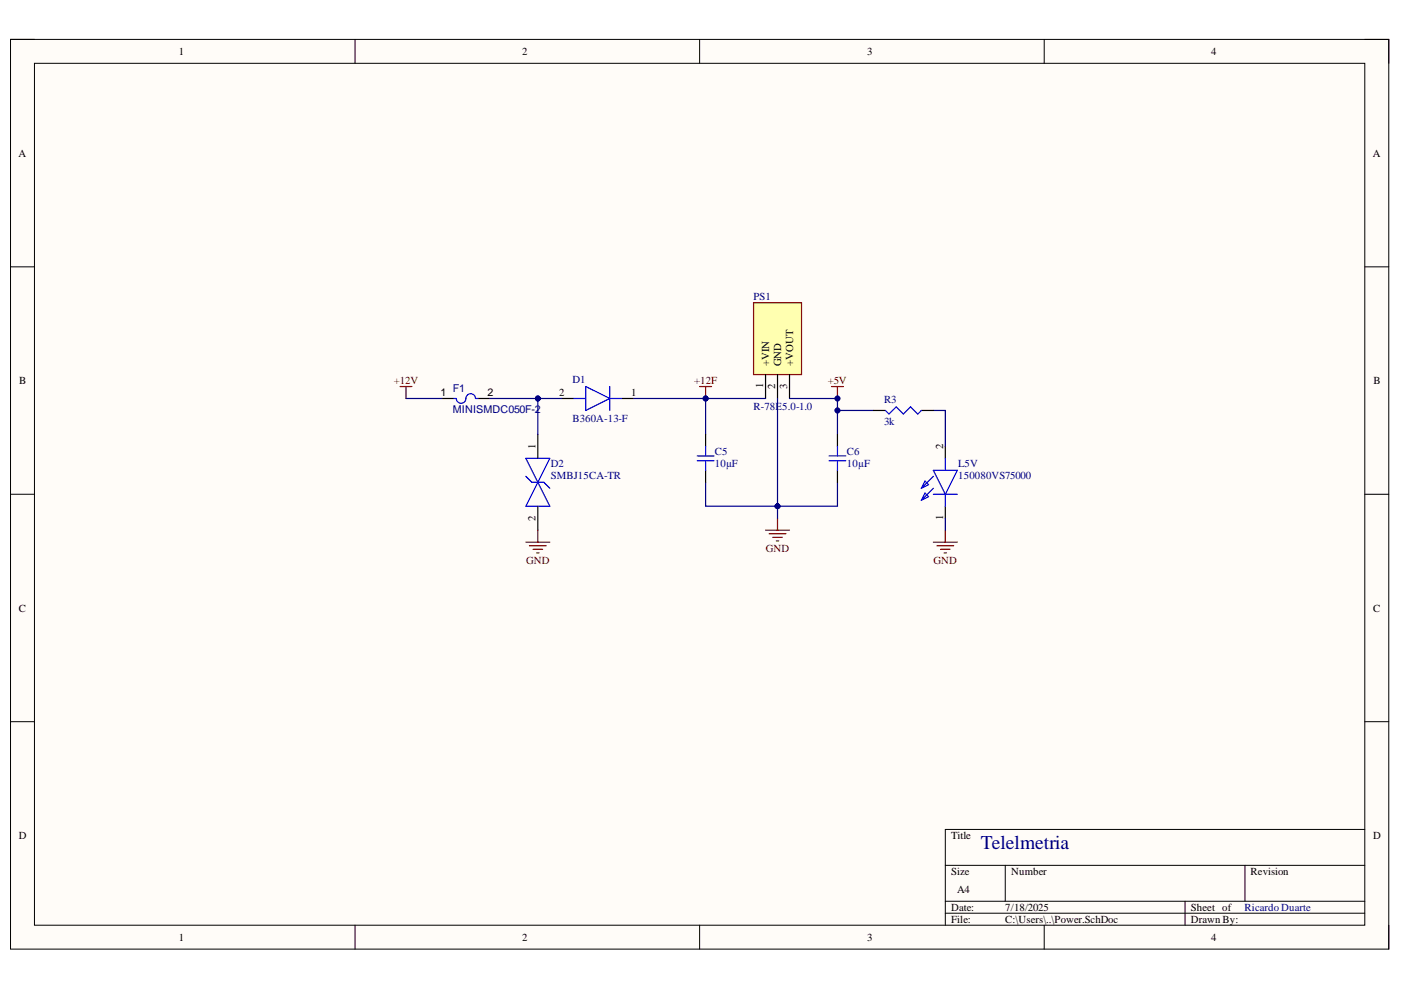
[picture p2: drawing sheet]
<svg xmlns="http://www.w3.org/2000/svg" width="297mm" height="210mm" viewBox="0 0 297 210" stroke-linecap="round" stroke-linejoin="round" font-family="sans-serif">
<path d="M2.2 8.4h292.2v192.8h-292.2z" fill-rule="evenodd" fill="#fffcf8"/>
<path d="M2.2 8.4h292.2v192.8h-292.2z" fill="none" stroke="#000" stroke-width=".21"/>
<path d="M7.3 13.4h282.1v182.8h-282.1z" fill-rule="evenodd" fill="#fffcf8"/>
<g fill="none" stroke="#000" stroke-width=".21">
<path d="M2.2 8.3h5.1M7.3 13.4h282.1v182.8h-282.1zM75.3 8.3v5.1M148.3 8.3v5.1M221.4 8.4v5M289.4 8.4h5v5M2.2 56.6h5.1M289.4 56.6h5M2.2 104.8h5.1M289.4 104.8h5M2.2 153h5.1M289.4 153h5"/>
<path d="M289.4 175.9h-89v20.3M75.3 196.2v5M148.3 196.2v5M200.4 183.5h89M200.4 191.1h89M200.4 193.6h89M213.1 183.5v7.6M221.4 196.2v5M251.2 191.1v5.1M264 183.5v7.6M294.4 196.2v5"/>
</g>
<path d="M96.2 84.5h.5a1.02 1.02 0 0 0 1.1 1 1.02 1.02 0 0 0 1-1 1.01 1.01 0 0 1 1-1 1.01 1.01 0 0 1 1 1h.5M111.5 97.2h5.1l-5.1 10.1h5.1zM111.5 101l1.3 1.3h2.5l1.3 1.2" fill="none" stroke="#00f" stroke-width=".25"/>
<path d="M93.7 84.5h2.5M101.3 84.5h2.6M114 92.1v5.1M114 107.3v5.1" fill="none" stroke="#000" stroke-width=".25"/>
<path d="M114 84.5v7.6" fill="none" stroke="#000080" stroke-width=".25"/>
<circle cx="114" cy="84.5" r=".51" fill="#000080"/>
<circle cx="114" cy="84.5" r=".51" fill="none" stroke="#000080" stroke-width=".21"/>
<path d="M119.1 84.5h2.6M131.8 84.5h2.6" fill="none" stroke="#000" stroke-width=".25"/>
<path d="M121.7 84.5h2.5M124.2 82l5.1 2.5-5.1 2.5zM129.3 82v5M129.3 84.5h2.5" fill="none" stroke="#00f" stroke-width=".25"/>
<path d="M114 84.5h5.1" fill="none" stroke="#000080" stroke-width=".25"/>
<circle cx="114" cy="84.5" r=".51" fill="#000080"/>
<circle cx="114" cy="84.5" r=".51" fill="none" stroke="#000080" stroke-width=".21"/>
<path d="M103.9 84.5h10.1" fill="none" stroke="#000080" stroke-width=".25"/>
<circle cx="114" cy="84.5" r=".51" fill="#000080"/>
<circle cx="114" cy="84.5" r=".51" fill="none" stroke="#000080" stroke-width=".21"/>
<path d="M148.3 82h2.6M149.6 82v2.5" fill="none" stroke="#800000" stroke-width=".25"/>
<circle cx="149.6" cy="84.5" r=".51" fill="#000080"/>
<circle cx="149.6" cy="84.5" r=".51" fill="none" stroke="#000080" stroke-width=".21"/>
<path d="M162.3 112.4h5.1M163.1 113.2h3.5M163.8 113.9h2.1M164.6 114.7h.5M164.8 109.9v2.5" fill="none" stroke="#800000" stroke-width=".25"/>
<path d="M159.8 64.2h10.1v15.2h-10.1z" fill-rule="evenodd" fill="#ffffb0"/>
<path d="M159.8 64.2h10.1v15.2h-10.1zM176.3 82h2.5M177.6 82v2.5" fill="none" stroke="#800000" stroke-width=".25"/>
<path d="M162.3 79.4v5.1M164.8 79.4v5.1M167.4 79.4v5.1" fill="none" stroke="#000" stroke-width=".25"/>
<circle cx="177.6" cy="84.5" r=".51" fill="#000080"/>
<circle cx="177.6" cy="84.5" r=".51" fill="none" stroke="#000080" stroke-width=".21"/>
<path d="M197.9 114.9h5.1M198.6 115.7h3.6M199.4 116.5h2M200.2 117.2h.5M200.4 112.4v2.5" fill="none" stroke="#800000" stroke-width=".25"/>
<path d="M200.4 94.6v2.6M200.4 107.3v2.6" fill="none" stroke="#000" stroke-width=".25"/>
<path d="M197.9 99.7h5.1l-2.6 5.1zM200.4 97.2v2.5M196.1 104.5l.8 .8-1.6 .8zM196.1 102l.8 .8-1.6 .7zM197.9 104.8h5.1M197.9 103.5l-2.6 2.6M197.9 101l-2.6 2.5M200.4 104.8v2.5" fill="none" stroke="#00f" stroke-width=".25"/>
<path d="M162.3 84.5h-12.7v7.6" fill="none" stroke="#000080" stroke-width=".25"/>
<circle cx="149.6" cy="84.5" r=".51" fill="#000080"/>
<circle cx="149.6" cy="84.5" r=".51" fill="none" stroke="#000080" stroke-width=".21"/>
<path d="M167.4 84.5h10.2v7.6" fill="none" stroke="#000080" stroke-width=".25"/>
<circle cx="177.6" cy="84.5" r=".51" fill="#000080"/>
<circle cx="177.6" cy="84.5" r=".51" fill="none" stroke="#000080" stroke-width=".21"/>
<circle cx="177.6" cy="87" r=".51" fill="#000080"/>
<circle cx="177.6" cy="87" r=".51" fill="none" stroke="#000080" stroke-width=".21"/>
<path d="M164.8 84.5v22.8h12.8v-5" fill="none" stroke="#000080" stroke-width=".25"/>
<circle cx="164.8" cy="107.3" r=".51" fill="#000080"/>
<circle cx="164.8" cy="107.3" r=".51" fill="none" stroke="#000080" stroke-width=".21"/>
<path d="M149.6 102.3v5h15.2" fill="none" stroke="#000080" stroke-width=".25"/>
<circle cx="164.8" cy="107.3" r=".51" fill="#000080"/>
<circle cx="164.8" cy="107.3" r=".51" fill="none" stroke="#000080" stroke-width=".21"/>
<path d="M164.8 107.3v2.6" fill="none" stroke="#000080" stroke-width=".25"/>
<circle cx="164.8" cy="107.3" r=".51" fill="#000080"/>
<circle cx="164.8" cy="107.3" r=".51" fill="none" stroke="#000080" stroke-width=".21"/>
<path d="M177.6 87h7.6M197.9 87h2.5v7.6M200.4 109.9v2.5" fill="none" stroke="#000080" stroke-width=".25"/>
<circle cx="177.6" cy="87" r=".51" fill="#000080"/>
<circle cx="177.6" cy="87" r=".51" fill="none" stroke="#000080" stroke-width=".21"/>
<path d="M134.4 84.5h15.2" fill="none" stroke="#000080" stroke-width=".25"/>
<circle cx="149.6" cy="84.5" r=".51" fill="#000080"/>
<circle cx="149.6" cy="84.5" r=".51" fill="none" stroke="#000080" stroke-width=".21"/>
<path d="M84.8 82h2.6M86.1 82v2.5M111.5 114.9h5.1M112.2 115.7h3.6M113 116.5h2M113.8 117.2h.5M114 112.4v2.5" fill="none" stroke="#800000" stroke-width=".25"/>
<path d="M86.1 84.5h7.6" fill="none" stroke="#000080" stroke-width=".25"/>
<path d="M149.6 92.1v2.5M149.6 99.7v2.6M177.6 92.1v2.5M177.6 99.7v2.6M185.2 87h2.5M195.3 87h2.6" fill="none" stroke="#000" stroke-width=".25"/>
<path d="M147.8 97.7h3.6M147.8 96.7h3.6M149.6 94.6v2.1M149.6 97.7v2M175.8 97.7h3.5M175.8 96.7h3.5M177.6 94.6v2.1M177.6 97.7v2M187.7 87l.8 .8 1.5-1.5 1.5 1.5 1.6-1.5 1.5 1.5 .7-.8" fill="none" stroke="#00f" stroke-width=".25"/>
<text font-size="4.1" fill="#000080" x="208" y="180">Telelmetria</text>
<g font-size="2.3">
<text x="37.9" y="11.7">1</text>
<text x="110.7" y="11.7">2</text>
<text x="183.9" y="11.7">3</text>
<text x="256.8" y="11.7">4</text>
<text x="3.9" y="33.3">A</text>
<text x="291" y="33.3">A</text>
<text x="163.1" y="77.6" transform="rotate(-90 163.1 77.6)">+VIN</text>
<text x="165.6" y="77.6" transform="rotate(-90 165.6 77.6)">GND</text>
<text x="168.1" y="77.6" transform="rotate(-90 168.1 77.6)">+VOUT</text>
<text x="4.1" y="81.4">B</text>
<text x="118.6" y="84">2</text>
<text x="133.8" y="84">1</text>
<text x="161.8" y="82.3" transform="rotate(-90 161.8 82.3)">1</text>
<text x="164.3" y="82.5" transform="rotate(-90 164.3 82.5)">2</text>
<text x="166.9" y="82.4" transform="rotate(-90 166.9 82.4)">3</text>
<text x="291.2" y="81.4">B</text>
<text x="93.4" y="84.1">1</text>
<text x="103.4" y="84.1">2</text>
<text x="113.5" y="95.1" transform="rotate(-90 113.5 95.1)">1</text>
<text x="199.9" y="95.1" transform="rotate(-90 199.9 95.1)">2</text>
<text x="113.5" y="110.4" transform="rotate(-90 113.5 110.4)">2</text>
<text x="199.9" y="110.2" transform="rotate(-90 199.9 110.2)">1</text>
<text x="4" y="129.7">C</text>
<text x="291.1" y="129.7">C</text>
<text x="4" y="177.9">D</text>
<text x="201.6" y="177.9">Title</text>
<text x="291.1" y="177.9">D</text>
<text x="201.6" y="185.5">Size</text>
<text x="214.4" y="185.5">Number</text>
<text x="265.2" y="185.5">Revision</text>
<text x="202.9" y="189.3">A4</text>
<text x="201.6" y="193.1">Date:</text>
<text x="201.6" y="195.7">File:</text>
<text x="213.1" y="193.1">7/18/2025</text>
<text x="213.1" y="195.7">C:\Users\..\Power.SchDoc</text>
<text x="252.5" y="193.1">Sheet of</text>
<text x="252.5" y="195.7">Drawn By:</text>
<text x="37.9" y="199.5">1</text>
<text x="110.7" y="199.5">2</text>
<text x="183.9" y="199.5">3</text>
<text x="256.8" y="199.5">4</text>
</g>
<g font-size="2.3" fill="#000080">
<text x="159.8" y="63.7">PS1</text>
<text x="96" y="83">F1</text>
<text x="121.4" y="81.2">D1</text>
<text x="96" y="87.6">MINISMDC050F-2</text>
<text x="121.4" y="89.4">B360A-13-F</text>
<text x="159.8" y="87">R-78E5.0-1.0</text>
<text x="187.4" y="85.5">R3</text>
<text x="187.4" y="90.1">3k</text>
<text x="116.8" y="99">D2</text>
<text x="116.8" y="101.5">SMBJ15CA-TR</text>
<text x="151.6" y="99">10µF</text>
<text x="151.6" y="96.5">C5</text>
<text x="179.6" y="99">10µF</text>
<text x="179.6" y="96.5">C6</text>
<text x="203.2" y="99">L5V</text>
<text x="203.2" y="101.5">150080VS75000</text>
<text x="263.9" y="193.1">Ricardo Duarte</text>
</g>
<g font-size="2.3" fill="#800000">
<text x="83.5" y="81.4">+12V</text>
<text x="147.2" y="81.4">+12F</text>
<text x="175.5" y="81.4">+5V</text>
<text x="111.6" y="119.5">GND</text>
<text x="162.4" y="117">GND</text>
<text x="197.9" y="119.5">GND</text>
</g>
</svg>
